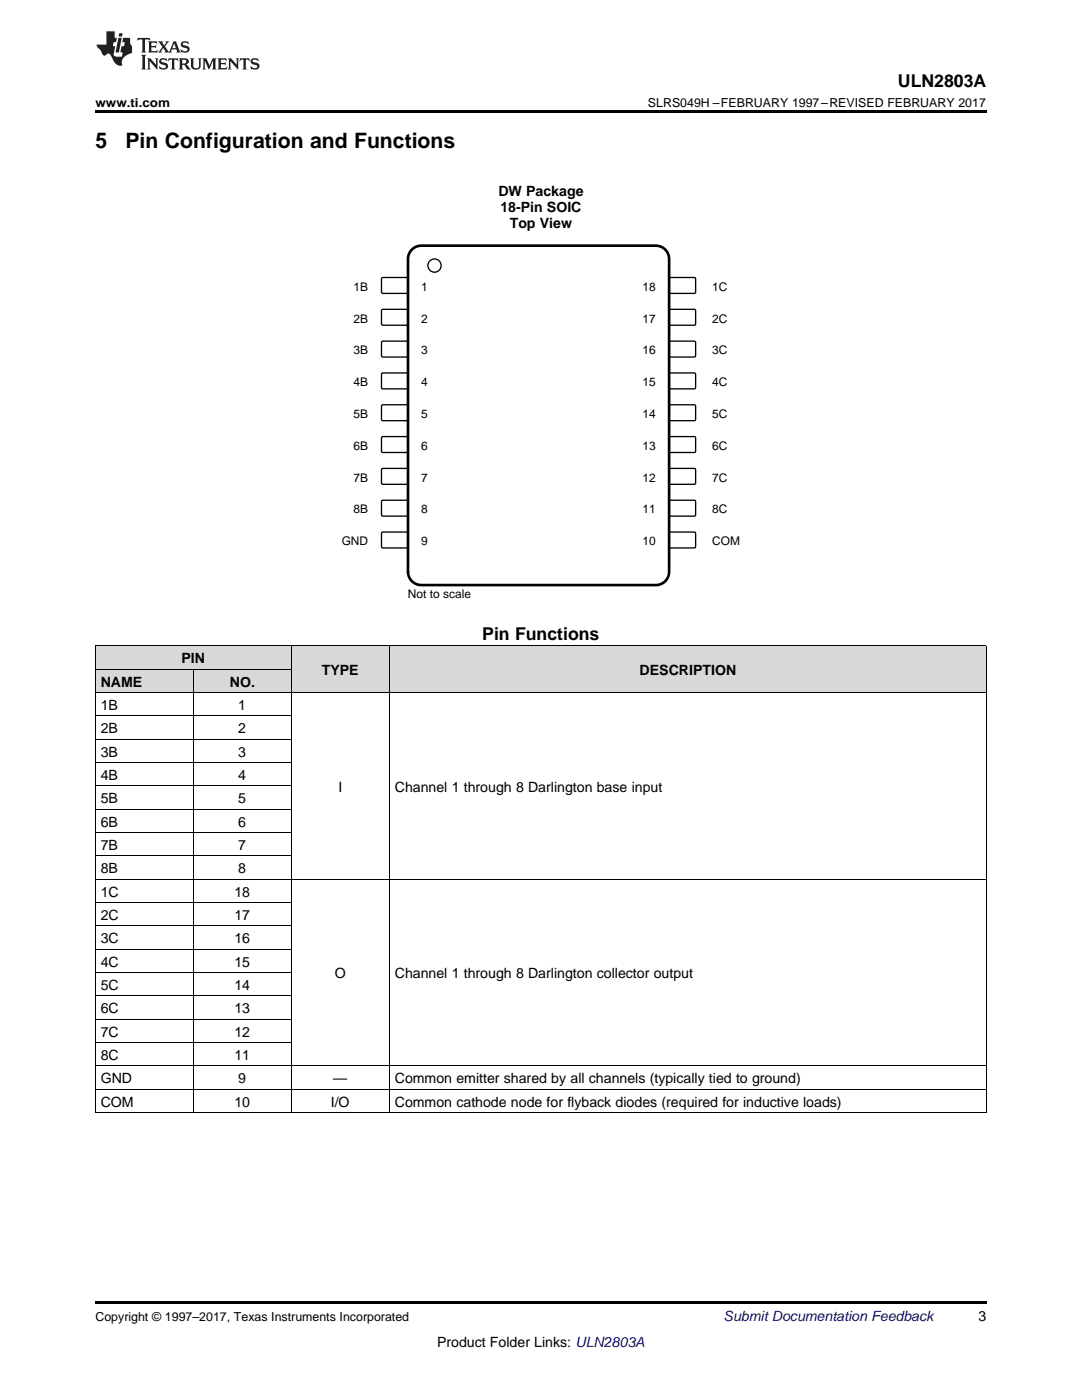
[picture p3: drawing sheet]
<svg xmlns="http://www.w3.org/2000/svg" width="216mm" height="279mm" viewBox="0 0 216 279" stroke-linecap="round" stroke-linejoin="round" font-family="sans-serif">
<g fill="#d8d8d8">
<path d="M58.1 129h19.6v9.3h-19.6z"/>
<path d="M77.7 129h119.1v9.3h-119.1z"/>
<path d="M19 133.6h19.6v4.7h-19.6z"/>
<path d="M38.6 133.6h19.5v4.7h-19.5z"/>
<path d="M19 129h19.6v4.6h-19.6z"/>
<path d="M38.6 129h19.5v4.6h-19.5z"/>
</g>
<path d="M19 222.1h.2zM58 222.1h.1zM77.6 222.1h.1zM196.7 222.1h.1zM19 259.7h177.8v.5h-177.8z" fill="#000"/>
<g fill="none" stroke="#000" stroke-width=".2">
<path d="M19 138.2h177.8M19 133.6h39.1M19 128.9h177.8M19.1 128.9v93.2M38.5 133.6v88.5M58.1 128.9v93.2M77.7 128.9v93.2M196.8 128.9v93.2M19 156.9h39.1M19 152.2h39.1M19 147.5h39.1M19 142.9h39.1"/>
<path d="M19 175.5h177.8M19 170.8h39.1M19 166.2h39.1M19 161.5h39.1M19 198.8h39.1M19 194.1h39.1M19 189.5h39.1M19 184.8h39.1M19 180.1h39.1M19 217.4h177.8M19 212.7h177.8M19 208.1h39.1"/>
<path d="M19 203.4h39.1M19 222.1h177.8"/>
</g>
<path d="M76.2 55.4h5.1l.1 .2v2.8l-.3 .2-4.9-.1-.1-.2v-2.7z" fill-rule="evenodd" fill="#fff"/>
<path d="M76.2 55.4h5.1l.1 .2v2.8l-.3 .2-4.9-.1-.1-.2v-2.7z" fill="none" stroke="#000" stroke-width=".26"/>
<path d="M133.5 55.5l.3-.1h4.9l.1 .2v2.8l-.3 .2-4.9-.1-.1-.2z" fill-rule="evenodd" fill="#fff"/>
<path d="M133.5 55.5l.3-.1h4.9l.1 .2v2.8l-.3 .2-4.9-.1-.1-.2z" fill="none" stroke="#000" stroke-width=".26"/>
<path d="M76.2 61.8h5.1l.1 .2v2.8l-.3 .1h-4.9l-.1-.3v-2.6z" fill-rule="evenodd" fill="#fff"/>
<path d="M76.2 61.8h5.1l.1 .2v2.8l-.3 .1h-4.9l-.1-.3v-2.6z" fill="none" stroke="#000" stroke-width=".26"/>
<path d="M133.5 61.9l.3-.2 4.9 .1 .1 .2v2.8l-.3 .1h-4.9l-.1-.3z" fill-rule="evenodd" fill="#fff"/>
<path d="M133.5 61.9l.3-.2 4.9 .1 .1 .2v2.8l-.3 .1h-4.9l-.1-.3z" fill="none" stroke="#000" stroke-width=".26"/>
<path d="M76.2 68.1h5.1l.1 .2v2.8l-.3 .2-4.9-.1-.1-.2v-2.7z" fill-rule="evenodd" fill="#fff"/>
<path d="M76.2 68.1h5.1l.1 .2v2.8l-.3 .2-4.9-.1-.1-.2v-2.7z" fill="none" stroke="#000" stroke-width=".26"/>
<path d="M133.5 68.2l.3-.1h4.9l.1 .2v2.8l-.3 .2-4.9-.1-.1-.2z" fill-rule="evenodd" fill="#fff"/>
<path d="M133.5 68.2l.3-.1h4.9l.1 .2v2.8l-.3 .2-4.9-.1-.1-.2z" fill="none" stroke="#000" stroke-width=".26"/>
<path d="M76.2 74.5h5.1l.1 .2v2.8l-.3 .1h-4.9l-.1-.3v-2.6z" fill-rule="evenodd" fill="#fff"/>
<path d="M76.2 74.5h5.1l.1 .2v2.8l-.3 .1h-4.9l-.1-.3v-2.6z" fill="none" stroke="#000" stroke-width=".26"/>
<path d="M133.5 74.6l.3-.2 4.9 .1 .1 .2v2.8l-.3 .1h-4.9l-.1-.3z" fill-rule="evenodd" fill="#fff"/>
<path d="M133.5 74.6l.3-.2 4.9 .1 .1 .2v2.8l-.3 .1h-4.9l-.1-.3z" fill="none" stroke="#000" stroke-width=".26"/>
<path d="M76.2 80.8h5.1l.1 .2v2.8l-.3 .2-4.9-.1-.1-.2v-2.7z" fill-rule="evenodd" fill="#fff"/>
<path d="M76.2 80.8h5.1l.1 .2v2.8l-.3 .2-4.9-.1-.1-.2v-2.7z" fill="none" stroke="#000" stroke-width=".26"/>
<path d="M133.5 80.9l.3-.1h4.9l.1 .2v2.8l-.3 .2-4.9-.1-.1-.2z" fill-rule="evenodd" fill="#fff"/>
<path d="M133.5 80.9l.3-.1h4.9l.1 .2v2.8l-.3 .2-4.9-.1-.1-.2z" fill="none" stroke="#000" stroke-width=".26"/>
<path d="M76.2 87.2h5.1l.1 .2v2.8l-.3 .1h-4.9l-.1-.3v-2.6z" fill-rule="evenodd" fill="#fff"/>
<path d="M76.2 87.2h5.1l.1 .2v2.8l-.3 .1h-4.9l-.1-.3v-2.6z" fill="none" stroke="#000" stroke-width=".26"/>
<path d="M133.5 87.3l.3-.2 4.9 .1 .1 .2v2.8l-.3 .1h-4.9l-.1-.3z" fill-rule="evenodd" fill="#fff"/>
<path d="M133.5 87.3l.3-.2 4.9 .1 .1 .2v2.8l-.3 .1h-4.9l-.1-.3z" fill="none" stroke="#000" stroke-width=".26"/>
<path d="M76.2 93.5h5.1l.1 .2v2.8l-.3 .2-4.9-.1-.1-.2v-2.7z" fill-rule="evenodd" fill="#fff"/>
<path d="M76.2 93.5h5.1l.1 .2v2.8l-.3 .2-4.9-.1-.1-.2v-2.7z" fill="none" stroke="#000" stroke-width=".26"/>
<path d="M133.5 93.6l.3-.1h4.9l.1 .2v2.8l-.3 .2-4.9-.1-.1-.2z" fill-rule="evenodd" fill="#fff"/>
<path d="M133.5 93.6l.3-.1h4.9l.1 .2v2.8l-.3 .2-4.9-.1-.1-.2z" fill="none" stroke="#000" stroke-width=".26"/>
<path d="M76.2 99.9h5.1l.1 .2v2.8l-.3 .1h-4.9l-.1-.3v-2.6z" fill-rule="evenodd" fill="#fff"/>
<path d="M76.2 99.9h5.1l.1 .2v2.8l-.3 .1h-4.9l-.1-.3v-2.6z" fill="none" stroke="#000" stroke-width=".26"/>
<path d="M133.5 100l.3-.2 4.9 .1 .1 .2v2.8l-.3 .1h-4.9l-.1-.3z" fill-rule="evenodd" fill="#fff"/>
<path d="M133.5 100l.3-.2 4.9 .1 .1 .2v2.8l-.3 .1h-4.9l-.1-.3z" fill="none" stroke="#000" stroke-width=".26"/>
<path d="M76.2 106.2h5.1l.1 .2v2.8l-.3 .2-4.9-.1-.1-.2v-2.7z" fill-rule="evenodd" fill="#fff"/>
<path d="M76.2 106.2h5.1l.1 .2v2.8l-.3 .2-4.9-.1-.1-.2v-2.7z" fill="none" stroke="#000" stroke-width=".26"/>
<path d="M133.5 106.3l.3-.1h4.9l.1 .2v2.8l-.3 .2-4.9-.1-.1-.2z" fill-rule="evenodd" fill="#fff"/>
<g fill="none" stroke="#000" stroke-width=".26">
<path d="M133.5 106.3l.3-.1h4.9l.1 .2v2.8l-.3 .2-4.9-.1-.1-.2z"/>
<circle cx="86.7" cy="53" r="1.32"/>
</g>
<path d="M82 50a2.64 2.64 0 0 1 2.1-1h46.8a2.65 2.65 0 0 1 2.6 2.7v62.4a2.65 2.65 0 0 1-2.6 2.7h-46.8a2.65 2.65 0 0 1-2.7-2.7v-62.4l.1-.6z" fill="none" stroke="#000" stroke-width=".53"/>
<path d="M19 22h177.8v.5h-177.8z" fill="#000"/>
<g fill="#231f20">
<path d="M27.5 7.6l-.1 .5 .4-.2h.6v.1v2.1l-.2 .4h1l-.3-.4v-2.1l.1-.1h.5l.5 .2-.2-.5zM29.5 8.3l.2 .3v1.5l-.2 .4h1.8l.2-.6a1.04 1.04 0 0 1-1.3 .2v-.7h.6l.3 .2v-.6l-.3 .2h-.6v-.6l.8-.1 .4 .3-.2-.5zM31.5 8.3l.9 1.1-.9 1.1h.8l-.2-.2 .5-.7 .4 .7-.2 .2h1.5l-.1-.2 .1-.4h.9l.1 .4-.2 .2h1l-.3-.3-.7-1.9h-.5l-.9 2-.8-1 .9-1h-.8l.1 .3-.3 .5-.4-.6 .2-.2zM34.7 8.6l.4 1h-.7zM36.3 8.4a.63 .63 0 0 0-.2 .7 .63 .63 0 0 0 .6 .4l.6 .2 .1 .2a.75 .75 0 0 1-.7 .4 .75 .75 0 0 1-.6-.5l.1 .7 .1-.1a1.11 1.11 0 0 0 1.5-.6 1.13 1.13 0 0 0-1.2-.8l-.1-.4a1.04 1.04 0 0 1 1.2 .2l-.2-.5-.1 .1-.5-.2zM28.2 10.9l.2 .4v2.2l-.2 .4h1l-.3-.4v-2.2l.3-.4zM29.3 11.6l.3 .4v1.5l-.3 .4h.8l-.2-.4v-1.3l1.5 1.7v-1.9l.2-.4h-.7l.2 .4v.9l-1.1-1.3zM32 11.8a.62 .62 0 0 0-.2 .7 .62 .62 0 0 0 .6 .4l.6 .1 .1 .3a.76 .76 0 0 1-.7 .3 .76 .76 0 0 1-.6-.4l.1 .7 .1-.1a1.11 1.11 0 0 0 1.5-.6 1.13 1.13 0 0 0-1.2-.8l-.1-.4a1.04 1.04 0 0 1 1.2 .2l-.2-.6-.1 .1-.5-.1zM33.7 11.6l-.2 .6a.61 .61 0 0 1 .8-.3v1.6l-.2 .4h.9l-.2-.4v-1.6a.63 .63 0 0 1 .8 .3l-.2-.6zM35.6 11.6l.3 .4v1.5l-.3 .4h1l-.2-.2v-.8l.5 .2a.76 .76 0 0 0 1.2 .7l-1-1a.58 .58 0 0 0 .6-.5 .58 .58 0 0 0-.5-.6zM36.4 11.9h.1a.45 .45 0 0 1 .5 .1 .45 .45 0 0 1 .1 .5l-.7 .2zM37.9 11.6l.2 .2a2.17 2.17 0 0 0 .3 1.9 .99 .99 0 0 0 1.6-.6v-1.1l.2-.4h-.7l.2 .2a1.92 1.92 0 0 1-.2 1.8 .6 .6 0 0 1-.9-.5v-1.1l.2-.4zM40.4 11.6l.2 .4v1.5l-.2 .4h.7l-.2-.4v-1.4l.8 1.8 .8-1.8v1.4l-.2 .4h.9l-.2-.4v-1.5l.2-.4h-.8l-.6 1.5-.6-1.5zM43.4 11.6l.2 .4v1.5l-.2 .4h1.8l.2-.6a1.04 1.04 0 0 1-1.3 .1v-.6h.5l.4 .2v-.6l-.4 .2h-.5v-.7h.8l.3 .3-.1-.6zM45.5 11.6l.2 .4v1.5l-.2 .4h.7l-.2-.4v-1.3l1.5 1.7v-1.9l.2-.4h-.7l.2 .4v.9l-1.1-1.3zM47.9 11.6l-.1 .6a.61 .61 0 0 1 .8-.3v1.6l-.3 .4h1l-.3-.4 .1-1.6a.63 .63 0 0 1 .7 .3l-.1-.6zM50.2 11.8a.62 .62 0 0 0-.2 .7 .62 .62 0 0 0 .6 .4l.6 .1 .2 .3a.76 .76 0 0 1-.8 .3 .76 .76 0 0 1-.6-.4l.1 .7 .2-.1a1.11 1.11 0 0 0 1.5-.6 1.13 1.13 0 0 0-1.3-.8l-.1-.4a1.04 1.04 0 0 1 1.2 .2l-.1-.6-.2 .1-.5-.1z"/>
<path d="M21.2 6.3v2.6h-1.9l.1 .4 .7 .9a.91 .91 0 0 0 1 .8 .56 .56 0 0 1 .5-.3 .56 .56 0 0 1 .5 .3l.4 .8a1.53 1.53 0 0 0 1.9 1.2 1.54 1.54 0 0 1 1-2.1l.9-.3v-1.4a1.52 1.52 0 0 1-.3-1.6h-1.4l-.2 .8h.5l-.2 .8h-.4l-.2 1v.2l.4 .1-.2 .8a1.93 1.93 0 0 1-1.6-.3l.3-1.8h-.5l.2-.8h.4l.2-.8h-.4v-1.3zM23.6 7.6l-.6 2.9h.7l.6-2.9zM23.8 6.6l-.1 .7h.6l.2-.7z"/>
</g>
<g font-size="4.2">
<text x="19" y="29.6">5</text>
<text x="25" y="29.6">Pin Configuration and Functions</text>
</g>
<g font-size="3.5">
<text x="179.2" y="17.3">ULN2803A</text>
<text x="96.2" y="127.7">Pin Functions</text>
</g>
<g font-size="2.8">
<text x="99.4" y="39.2">DW Package</text>
<text x="99.8" y="42.3">18-Pin SOIC</text>
<text x="101.7" y="45.5">Top View</text>
<text x="20.1" y="137">NAME</text>
<text x="36.2" y="132.4">PIN</text>
<text x="45.9" y="137">NO.</text>
<text x="64.2" y="134.7">TYPE</text>
<text x="127.6" y="134.7">DESCRIPTION</text>
<text x="20.1" y="141.7">1B</text>
<text x="47.6" y="141.7">1</text>
<text x="20.1" y="146.3">2B</text>
<text x="47.6" y="146.3">2</text>
<text x="20.1" y="151">3B</text>
<text x="20.1" y="155.6">4B</text>
<text x="47.6" y="151">3</text>
<text x="47.6" y="155.6">4</text>
<text x="20.1" y="160.3">5B</text>
<text x="47.6" y="160.3">5</text>
<text x="67.5" y="158">I</text>
<text x="78.8" y="158">Channel 1 through 8 Darlington base input</text>
<text x="20.1" y="165">6B</text>
<text x="47.6" y="165">6</text>
<text x="20.1" y="169.6">7B</text>
<text x="47.6" y="169.6">7</text>
<text x="20.1" y="174.3">8B</text>
<text x="20.1" y="178.9">1C</text>
<text x="46.8" y="178.9">18</text>
<text x="47.6" y="174.3">8</text>
<text x="20.1" y="183.6">2C</text>
<text x="46.8" y="183.6">17</text>
<text x="20.1" y="188.2">3C</text>
<text x="46.8" y="188.2">16</text>
<text x="20.1" y="192.9">4C</text>
<text x="20.1" y="197.6">5C</text>
<text x="46.8" y="192.9">15</text>
<text x="46.8" y="197.6">14</text>
<text x="66.8" y="195.2">O</text>
<text x="78.8" y="195.2">Channel 1 through 8 Darlington collector output</text>
<text x="20.1" y="202.2">6C</text>
<text x="46.8" y="202.2">13</text>
<text x="20.1" y="206.9">7C</text>
<text x="46.8" y="206.9">12</text>
<text x="20.1" y="211.5">8C</text>
<text x="46.8" y="211.5">11</text>
<text x="20.1" y="216.2">GND</text>
<text x="20.1" y="220.8">COM</text>
<text x="46.8" y="220.8">10</text>
<text x="47.6" y="216.2">9</text>
<text x="66" y="220.8">I/O</text>
<text x="66.5" y="216.2">—</text>
<text x="78.8" y="216.2">Common emitter shared by all channels (typically tied to ground)</text>
<text x="78.8" y="220.8">Common cathode node for flyback diodes (required for inductive loads)</text>
<text x="195.3" y="263.6">3</text>
<text x="87.2" y="268.9">Product Folder Links: ULN2803A</text>
</g>
<text font-size="2.8" fill="#0000c8" x="144.4" y="263.6">Submit Documentation Feedback</text>
<g font-size="2.5">
<text x="19" y="21.4">www.ti.com</text>
<text x="129.3" y="21.4">SLRS049H –FEBRUARY 1997–REVISED FEBRUARY 2017</text>
<text x="19" y="263.6">Copyright © 1997–2017, Texas Instruments Incorporated</text>
</g>
<g font-size="2.4">
<text x="70.6" y="58">1B</text>
<text x="84.1" y="58">1</text>
<text x="128.2" y="58">18</text>
<text x="142.1" y="58">1C</text>
<text x="70.6" y="64.4">2B</text>
<text x="84.1" y="64.4">2</text>
<text x="128.2" y="64.4">17</text>
<text x="142.1" y="64.4">2C</text>
<text x="70.6" y="70.7">3B</text>
<text x="84.1" y="70.7">3</text>
<text x="128.2" y="70.7">16</text>
<text x="142.1" y="70.7">3C</text>
<text x="70.6" y="77.1">4B</text>
<text x="84.1" y="77.1">4</text>
<text x="128.2" y="77.1">15</text>
<text x="142.1" y="77.1">4C</text>
<text x="70.6" y="83.4">5B</text>
<text x="84.1" y="83.4">5</text>
<text x="128.2" y="83.4">14</text>
<text x="142.1" y="83.4">5C</text>
<text x="70.6" y="89.8">6B</text>
<text x="84.1" y="89.8">6</text>
<text x="128.2" y="89.8">13</text>
<text x="142.1" y="89.8">6C</text>
<text x="70.6" y="96.1">7B</text>
<text x="84.1" y="96.1">7</text>
<text x="128.2" y="96.1">12</text>
<text x="142.1" y="96.1">7C</text>
<text x="70.6" y="102.5">8B</text>
<text x="84.1" y="102.5">8</text>
<text x="128.2" y="102.5">11</text>
<text x="142.1" y="102.5">8C</text>
<text x="68.2" y="108.8">GND</text>
<text x="84.1" y="108.8">9</text>
<text x="128.2" y="108.8">10</text>
<text x="142.1" y="108.8">COM</text>
<text x="81.4" y="119.4">Not to scale</text>
</g>
</svg>
